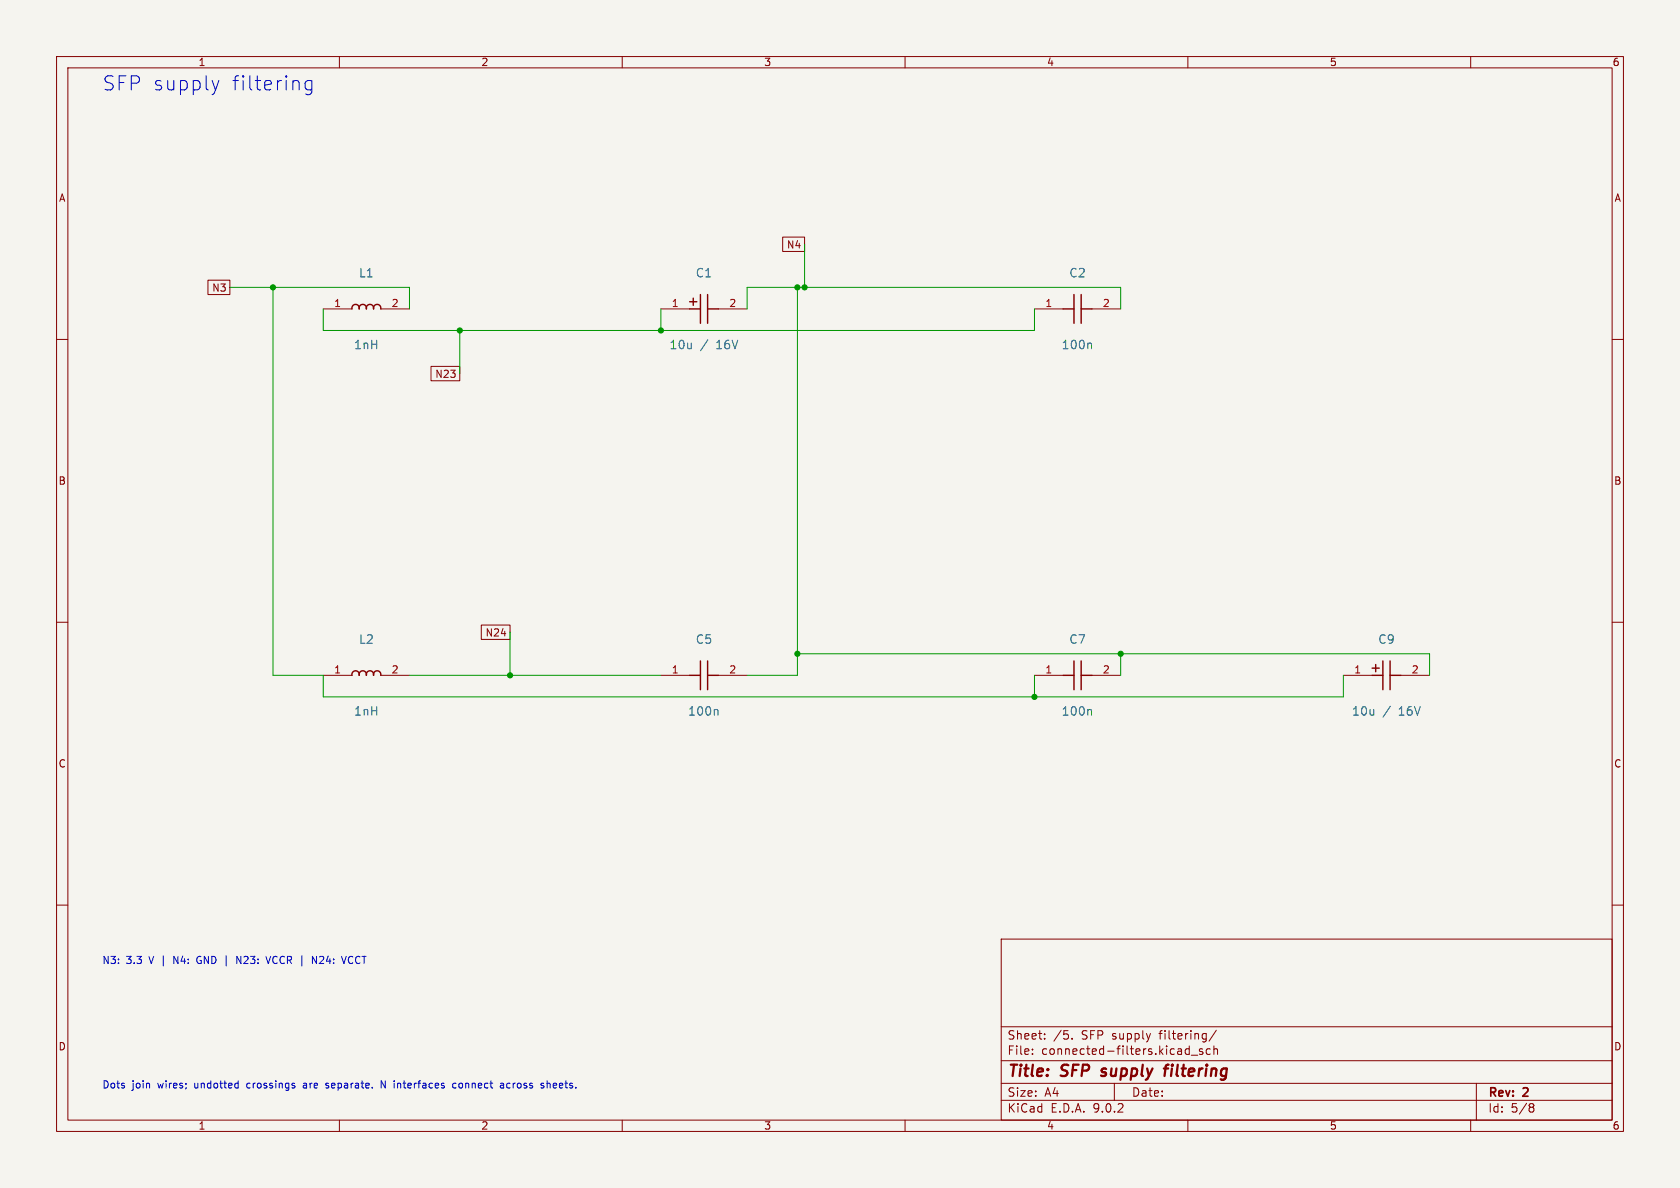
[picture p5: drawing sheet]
(kicad_sch
 (version 20250114)
 (generator "eeschema")
 (generator_version "9.0")
 (paper "A4")
 (title_block
  (title "SFP supply filtering")
  (rev "2"))
 (lib_symbols
  (symbol "Sequential:L1"
   (pin_names
    (offset 0.635)) (exclude_from_sim no) (in_bom yes) (on_board yes)
   (property "Reference" "L1" (at 0 6.35 0) (effects (font (size 1 1))))
   (property "Value" "1nH" (at 0 -6.35 0) (effects (font (size 1 1))))
   (property "Footprint" "Sequential:L1" (at 0 0 0) (effects (font (size 1 1)) (hide yes)))
   (property "Datasheet" "" (at 0 0 0) (effects (font (size 1 1)) (hide yes)))
   (symbol "L1_0_1"
    (arc (start -2.54 0) (mid -1.905 0.8) (end -1.27 0) (stroke (width 0.254) (type default)) (fill (type none)))
    (arc (start -1.27 0) (mid -0.635 0.8) (end 0.0 0) (stroke (width 0.254) (type default)) (fill (type none)))
    (arc (start 0.0 0) (mid 0.635 0.8) (end 1.27 0) (stroke (width 0.254) (type default)) (fill (type none)))
    (arc (start 1.27 0) (mid 1.905 0.8) (end 2.54 0) (stroke (width 0.254) (type default)) (fill (type none))))
   (symbol "L1_1_1"
    (pin passive line (at -7.62 0.0 0) (length 5.08) (name "~" (effects (font (size 1.27 1.27)))) (number "1" (effects (font (size 1.27 1.27)))))
    (pin passive line (at 7.62 0.0 180) (length 5.08) (name "~" (effects (font (size 1.27 1.27)))) (number "2" (effects (font (size 1.27 1.27)))))))
  (symbol "Sequential:C1"
   (pin_names
    (offset 0.635)) (exclude_from_sim no) (in_bom yes) (on_board yes)
   (property "Reference" "C1" (at 0 6.35 0) (effects (font (size 1 1))))
   (property "Value" "10u / 16V" (at 0 -6.35 0) (effects (font (size 1 1))))
   (property "Footprint" "Sequential:C1" (at 0 0 0) (effects (font (size 1 1)) (hide yes)))
   (property "Datasheet" "" (at 0 0 0) (effects (font (size 1 1)) (hide yes)))
   (symbol "C1_0_1"
    (polyline (pts (xy -2.54 0) (xy -0.635 0)) (stroke (width 0.254) (type default)) (fill (type none)))
    (polyline (pts (xy 0.635 0) (xy 2.54 0)) (stroke (width 0.254) (type default)) (fill (type none)))
    (polyline (pts (xy -0.635 -2.54) (xy -0.635 2.54)) (stroke (width 0.254) (type default)) (fill (type none)))
    (polyline (pts (xy 0.635 -2.54) (xy 0.635 2.54)) (stroke (width 0.254) (type default)) (fill (type none)))
    (polyline (pts (xy -2.54 1.27) (xy -1.27 1.27)) (stroke (width 0.254) (type default)) (fill (type none)))
    (polyline (pts (xy -1.905 0.635) (xy -1.905 1.905)) (stroke (width 0.254) (type default)) (fill (type none))))
   (symbol "C1_1_1"
    (pin passive line (at -7.62 0.0 0) (length 5.08) (name "~" (effects (font (size 1.27 1.27)))) (number "1" (effects (font (size 1.27 1.27)))))
    (pin passive line (at 7.62 0.0 180) (length 5.08) (name "~" (effects (font (size 1.27 1.27)))) (number "2" (effects (font (size 1.27 1.27)))))))
  (symbol "Sequential:C2"
   (pin_names
    (offset 0.635)) (exclude_from_sim no) (in_bom yes) (on_board yes)
   (property "Reference" "C2" (at 0 6.35 0) (effects (font (size 1 1))))
   (property "Value" "100n" (at 0 -6.35 0) (effects (font (size 1 1))))
   (property "Footprint" "Sequential:C2" (at 0 0 0) (effects (font (size 1 1)) (hide yes)))
   (property "Datasheet" "" (at 0 0 0) (effects (font (size 1 1)) (hide yes)))
   (symbol "C2_0_1"
    (polyline (pts (xy -2.54 0) (xy -0.635 0)) (stroke (width 0.254) (type default)) (fill (type none)))
    (polyline (pts (xy 0.635 0) (xy 2.54 0)) (stroke (width 0.254) (type default)) (fill (type none)))
    (polyline (pts (xy -0.635 -2.54) (xy -0.635 2.54)) (stroke (width 0.254) (type default)) (fill (type none)))
    (polyline (pts (xy 0.635 -2.54) (xy 0.635 2.54)) (stroke (width 0.254) (type default)) (fill (type none))))
   (symbol "C2_1_1"
    (pin passive line (at -7.62 0.0 0) (length 5.08) (name "~" (effects (font (size 1.27 1.27)))) (number "1" (effects (font (size 1.27 1.27)))))
    (pin passive line (at 7.62 0.0 180) (length 5.08) (name "~" (effects (font (size 1.27 1.27)))) (number "2" (effects (font (size 1.27 1.27)))))))
  (symbol "Sequential:L2"
   (pin_names
    (offset 0.635)) (exclude_from_sim no) (in_bom yes) (on_board yes)
   (property "Reference" "L2" (at 0 6.35 0) (effects (font (size 1 1))))
   (property "Value" "1nH" (at 0 -6.35 0) (effects (font (size 1 1))))
   (property "Footprint" "Sequential:L2" (at 0 0 0) (effects (font (size 1 1)) (hide yes)))
   (property "Datasheet" "" (at 0 0 0) (effects (font (size 1 1)) (hide yes)))
   (symbol "L2_0_1"
    (arc (start -2.54 0) (mid -1.905 0.8) (end -1.27 0) (stroke (width 0.254) (type default)) (fill (type none)))
    (arc (start -1.27 0) (mid -0.635 0.8) (end 0.0 0) (stroke (width 0.254) (type default)) (fill (type none)))
    (arc (start 0.0 0) (mid 0.635 0.8) (end 1.27 0) (stroke (width 0.254) (type default)) (fill (type none)))
    (arc (start 1.27 0) (mid 1.905 0.8) (end 2.54 0) (stroke (width 0.254) (type default)) (fill (type none))))
   (symbol "L2_1_1"
    (pin passive line (at -7.62 0.0 0) (length 5.08) (name "~" (effects (font (size 1.27 1.27)))) (number "1" (effects (font (size 1.27 1.27)))))
    (pin passive line (at 7.62 0.0 180) (length 5.08) (name "~" (effects (font (size 1.27 1.27)))) (number "2" (effects (font (size 1.27 1.27)))))))
  (symbol "Sequential:C5"
   (pin_names
    (offset 0.635)) (exclude_from_sim no) (in_bom yes) (on_board yes)
   (property "Reference" "C5" (at 0 6.35 0) (effects (font (size 1 1))))
   (property "Value" "100n" (at 0 -6.35 0) (effects (font (size 1 1))))
   (property "Footprint" "Sequential:C5" (at 0 0 0) (effects (font (size 1 1)) (hide yes)))
   (property "Datasheet" "" (at 0 0 0) (effects (font (size 1 1)) (hide yes)))
   (symbol "C5_0_1"
    (polyline (pts (xy -2.54 0) (xy -0.635 0)) (stroke (width 0.254) (type default)) (fill (type none)))
    (polyline (pts (xy 0.635 0) (xy 2.54 0)) (stroke (width 0.254) (type default)) (fill (type none)))
    (polyline (pts (xy -0.635 -2.54) (xy -0.635 2.54)) (stroke (width 0.254) (type default)) (fill (type none)))
    (polyline (pts (xy 0.635 -2.54) (xy 0.635 2.54)) (stroke (width 0.254) (type default)) (fill (type none))))
   (symbol "C5_1_1"
    (pin passive line (at -7.62 0.0 0) (length 5.08) (name "~" (effects (font (size 1.27 1.27)))) (number "1" (effects (font (size 1.27 1.27)))))
    (pin passive line (at 7.62 0.0 180) (length 5.08) (name "~" (effects (font (size 1.27 1.27)))) (number "2" (effects (font (size 1.27 1.27)))))))
  (symbol "Sequential:C7"
   (pin_names
    (offset 0.635)) (exclude_from_sim no) (in_bom yes) (on_board yes)
   (property "Reference" "C7" (at 0 6.35 0) (effects (font (size 1 1))))
   (property "Value" "100n" (at 0 -6.35 0) (effects (font (size 1 1))))
   (property "Footprint" "Sequential:C7" (at 0 0 0) (effects (font (size 1 1)) (hide yes)))
   (property "Datasheet" "" (at 0 0 0) (effects (font (size 1 1)) (hide yes)))
   (symbol "C7_0_1"
    (polyline (pts (xy -2.54 0) (xy -0.635 0)) (stroke (width 0.254) (type default)) (fill (type none)))
    (polyline (pts (xy 0.635 0) (xy 2.54 0)) (stroke (width 0.254) (type default)) (fill (type none)))
    (polyline (pts (xy -0.635 -2.54) (xy -0.635 2.54)) (stroke (width 0.254) (type default)) (fill (type none)))
    (polyline (pts (xy 0.635 -2.54) (xy 0.635 2.54)) (stroke (width 0.254) (type default)) (fill (type none))))
   (symbol "C7_1_1"
    (pin passive line (at -7.62 0.0 0) (length 5.08) (name "~" (effects (font (size 1.27 1.27)))) (number "1" (effects (font (size 1.27 1.27)))))
    (pin passive line (at 7.62 0.0 180) (length 5.08) (name "~" (effects (font (size 1.27 1.27)))) (number "2" (effects (font (size 1.27 1.27)))))))
  (symbol "Sequential:C9"
   (pin_names
    (offset 0.635)) (exclude_from_sim no) (in_bom yes) (on_board yes)
   (property "Reference" "C9" (at 0 6.35 0) (effects (font (size 1 1))))
   (property "Value" "10u / 16V" (at 0 -6.35 0) (effects (font (size 1 1))))
   (property "Footprint" "Sequential:C9" (at 0 0 0) (effects (font (size 1 1)) (hide yes)))
   (property "Datasheet" "" (at 0 0 0) (effects (font (size 1 1)) (hide yes)))
   (symbol "C9_0_1"
    (polyline (pts (xy -2.54 0) (xy -0.635 0)) (stroke (width 0.254) (type default)) (fill (type none)))
    (polyline (pts (xy 0.635 0) (xy 2.54 0)) (stroke (width 0.254) (type default)) (fill (type none)))
    (polyline (pts (xy -0.635 -2.54) (xy -0.635 2.54)) (stroke (width 0.254) (type default)) (fill (type none)))
    (polyline (pts (xy 0.635 -2.54) (xy 0.635 2.54)) (stroke (width 0.254) (type default)) (fill (type none)))
    (polyline (pts (xy -2.54 1.27) (xy -1.27 1.27)) (stroke (width 0.254) (type default)) (fill (type none)))
    (polyline (pts (xy -1.905 0.635) (xy -1.905 1.905)) (stroke (width 0.254) (type default)) (fill (type none))))
   (symbol "C9_1_1"
    (pin passive line (at -7.62 0.0 0) (length 5.08) (name "~" (effects (font (size 1.27 1.27)))) (number "1" (effects (font (size 1.27 1.27)))))
    (pin passive line (at 7.62 0.0 180) (length 5.08) (name "~" (effects (font (size 1.27 1.27)))) (number "2" (effects (font (size 1.27 1.27))))))))
 (symbol
  (lib_id "Sequential:L1") (at 64.77 54.61 0) (unit 1) (exclude_from_sim no) (in_bom yes) (on_board yes) (dnp no)
  (property "Reference" "L1" (at 64.77 48.26 0) (effects (font (size 1.5 1.5))))
  (property "Value" "1nH" (at 64.77 60.96 0) (effects (font (size 1.5 1.5))))
  (property "Footprint" "Sequential:L1" (at 64.77 54.61 0) (effects (font (size 1 1)) (hide yes)))
  (property "Datasheet" "" (at 64.77 54.61 0) (effects (font (size 1 1)) (hide yes)))
  (property "CLASS" "INDUCTOR" (at 64.77 54.61 0) (effects (font (size 1 1)) (hide yes)))
  (property "DATASHEET" "https://abracon.com/Magnetics/new/AIMC-0603.pdf" (at 64.77 54.61 0) (effects (font (size 1 1)) (hide yes)))
  (property "DESCRIPTION" "FIXED IND 1NH 500MA 50 MOHM SMD" (at 64.77 54.61 0) (effects (font (size 1 1)) (hide yes)))
  (property "LINK" "https://www.digikey.com/product-detail/en/abracon-llc/AIMC-0603-1N0S-T/535-11529-1-ND/2782759" (at 64.77 54.61 0) (effects (font (size 1 1)) (hide yes)))
  (property "MANUFACTURER" "Abracon LLC" (at 64.77 54.61 0) (effects (font (size 1 1)) (hide yes)))
  (property "MANUFACTURERPARTNUMBER" "AIMC-0603-1N0S-T" (at 64.77 54.61 0) (effects (font (size 1 1)) (hide yes)))
  (property "POPULATED" "TRUE" (at 64.77 54.61 0) (effects (font (size 1 1)) (hide yes)))
  (property "ROHSCERTIFICATE" "RoHS Compliant" (at 64.77 54.61 0) (effects (font (size 1 1)) (hide yes)))
  (property "SOURCE" "DIGIKEY" (at 64.77 54.61 0) (effects (font (size 1 1)) (hide yes)))
  (property "SOURCEPARTNUMBER" "535-11529-1-ND" (at 64.77 54.61 0) (effects (font (size 1 1)) (hide yes)))
  (property "Original Footprint" "sfp-experimenter:0603" (at 64.77 54.61 0) (effects (font (size 1 1)) (hide yes))))
 (symbol
  (lib_id "Sequential:C1") (at 124.46 54.61 0) (unit 1) (exclude_from_sim no) (in_bom yes) (on_board yes) (dnp no)
  (property "Reference" "C1" (at 124.46 48.26 0) (effects (font (size 1.5 1.5))))
  (property "Value" "10u / 16V" (at 124.46 60.96 0) (effects (font (size 1.5 1.5))))
  (property "Footprint" "Sequential:C1" (at 124.46 54.61 0) (effects (font (size 1 1)) (hide yes)))
  (property "Datasheet" "" (at 124.46 54.61 0) (effects (font (size 1 1)) (hide yes)))
  (property "CLASS" "CAPACITOR" (at 124.46 54.61 0) (effects (font (size 1 1)) (hide yes)))
  (property "DATASHEET" "https://www.samsungsem.com/kr/support/product-search/mlcc/CL31A106KOHNNNE.jsp" (at 124.46 54.61 0) (effects (font (size 1 1)) (hide yes)))
  (property "DESCRIPTION" "CAP CER 10UF 16V X5R 1206" (at 124.46 54.61 0) (effects (font (size 1 1)) (hide yes)))
  (property "LINK" "https://www.digikey.com/en/products/detail/samsung-electro-mechanics/CL31A106KOHNNNE/3886795" (at 124.46 54.61 0) (effects (font (size 1 1)) (hide yes)))
  (property "MANUFACTURER" "Samsung Electro-Mechanics" (at 124.46 54.61 0) (effects (font (size 1 1)) (hide yes)))
  (property "MANUFACTURERPARTNUMBER" "CL31A106KOHNNNE" (at 124.46 54.61 0) (effects (font (size 1 1)) (hide yes)))
  (property "POPULATED" "TRUE" (at 124.46 54.61 0) (effects (font (size 1 1)) (hide yes)))
  (property "ROHSCERTIFICATE" "ROHS3 Compliant" (at 124.46 54.61 0) (effects (font (size 1 1)) (hide yes)))
  (property "SOURCE" "DIGIKEY" (at 124.46 54.61 0) (effects (font (size 1 1)) (hide yes)))
  (property "SOURCEPARTNUMBER" "1276-1137-1-ND" (at 124.46 54.61 0) (effects (font (size 1 1)) (hide yes)))
  (property "Original Footprint" "sfp-experimenter:CPOL1206" (at 124.46 54.61 0) (effects (font (size 1 1)) (hide yes))))
 (symbol
  (lib_id "Sequential:C2") (at 190.5 54.61 0) (unit 1) (exclude_from_sim no) (in_bom yes) (on_board yes) (dnp no)
  (property "Reference" "C2" (at 190.5 48.26 0) (effects (font (size 1.5 1.5))))
  (property "Value" "100n" (at 190.5 60.96 0) (effects (font (size 1.5 1.5))))
  (property "Footprint" "Sequential:C2" (at 190.5 54.61 0) (effects (font (size 1 1)) (hide yes)))
  (property "Datasheet" "" (at 190.5 54.61 0) (effects (font (size 1 1)) (hide yes)))
  (property "CLASS" "CAPACITOR" (at 190.5 54.61 0) (effects (font (size 1 1)) (hide yes)))
  (property "DATASHEET" "http://www.samsungsem.com/kr/support/product-search/mlcc/CL10B104KO8NNNC.jsp" (at 190.5 54.61 0) (effects (font (size 1 1)) (hide yes)))
  (property "DESCRIPTION" "CAP CER 0.1UF 16V X7R 0603" (at 190.5 54.61 0) (effects (font (size 1 1)) (hide yes)))
  (property "LINK" "https://www.digikey.com/product-detail/en/samsung-electro-mechanics/CL10B104KO8NNNC/1276-1005-1-ND/3889091" (at 190.5 54.61 0) (effects (font (size 1 1)) (hide yes)))
  (property "MANUFACTURER" "Samsung Electro-Mechanics" (at 190.5 54.61 0) (effects (font (size 1 1)) (hide yes)))
  (property "MANUFACTURERPARTNUMBER" "CL10B104KO8NNNC" (at 190.5 54.61 0) (effects (font (size 1 1)) (hide yes)))
  (property "POPULATED" "TRUE" (at 190.5 54.61 0) (effects (font (size 1 1)) (hide yes)))
  (property "ROHSCERTIFICATE" "ROHS3 Compliant" (at 190.5 54.61 0) (effects (font (size 1 1)) (hide yes)))
  (property "SOURCE" "DIGIKEY" (at 190.5 54.61 0) (effects (font (size 1 1)) (hide yes)))
  (property "SOURCEPARTNUMBER" "1276-1005-1-ND" (at 190.5 54.61 0) (effects (font (size 1 1)) (hide yes)))
  (property "Original Footprint" "sfp-experimenter:_0603" (at 190.5 54.61 0) (effects (font (size 1 1)) (hide yes))))
 (symbol
  (lib_id "Sequential:L2") (at 64.77 119.38 0) (unit 1) (exclude_from_sim no) (in_bom yes) (on_board yes) (dnp no)
  (property "Reference" "L2" (at 64.77 113.03 0) (effects (font (size 1.5 1.5))))
  (property "Value" "1nH" (at 64.77 125.73 0) (effects (font (size 1.5 1.5))))
  (property "Footprint" "Sequential:L2" (at 64.77 119.38 0) (effects (font (size 1 1)) (hide yes)))
  (property "Datasheet" "" (at 64.77 119.38 0) (effects (font (size 1 1)) (hide yes)))
  (property "CLASS" "INDUCTOR" (at 64.77 119.38 0) (effects (font (size 1 1)) (hide yes)))
  (property "DATASHEET" "https://abracon.com/Magnetics/new/AIMC-0603.pdf" (at 64.77 119.38 0) (effects (font (size 1 1)) (hide yes)))
  (property "DESCRIPTION" "FIXED IND 1NH 500MA 50 MOHM SMD" (at 64.77 119.38 0) (effects (font (size 1 1)) (hide yes)))
  (property "LINK" "https://www.digikey.com/product-detail/en/abracon-llc/AIMC-0603-1N0S-T/535-11529-1-ND/2782759" (at 64.77 119.38 0) (effects (font (size 1 1)) (hide yes)))
  (property "MANUFACTURER" "Abracon LLC" (at 64.77 119.38 0) (effects (font (size 1 1)) (hide yes)))
  (property "MANUFACTURERPARTNUMBER" "AIMC-0603-1N0S-T" (at 64.77 119.38 0) (effects (font (size 1 1)) (hide yes)))
  (property "POPULATED" "TRUE" (at 64.77 119.38 0) (effects (font (size 1 1)) (hide yes)))
  (property "ROHSCERTIFICATE" "RoHS Compliant" (at 64.77 119.38 0) (effects (font (size 1 1)) (hide yes)))
  (property "SOURCE" "DIGIKEY" (at 64.77 119.38 0) (effects (font (size 1 1)) (hide yes)))
  (property "SOURCEPARTNUMBER" "535-11529-1-ND" (at 64.77 119.38 0) (effects (font (size 1 1)) (hide yes)))
  (property "Original Footprint" "sfp-experimenter:0603" (at 64.77 119.38 0) (effects (font (size 1 1)) (hide yes))))
 (symbol
  (lib_id "Sequential:C5") (at 124.46 119.38 0) (unit 1) (exclude_from_sim no) (in_bom yes) (on_board yes) (dnp no)
  (property "Reference" "C5" (at 124.46 113.03 0) (effects (font (size 1.5 1.5))))
  (property "Value" "100n" (at 124.46 125.73 0) (effects (font (size 1.5 1.5))))
  (property "Footprint" "Sequential:C5" (at 124.46 119.38 0) (effects (font (size 1 1)) (hide yes)))
  (property "Datasheet" "" (at 124.46 119.38 0) (effects (font (size 1 1)) (hide yes)))
  (property "CLASS" "CAPACITOR" (at 124.46 119.38 0) (effects (font (size 1 1)) (hide yes)))
  (property "DATASHEET" "http://www.samsungsem.com/kr/support/product-search/mlcc/CL10B104KO8NNNC.jsp" (at 124.46 119.38 0) (effects (font (size 1 1)) (hide yes)))
  (property "DESCRIPTION" "CAP CER 0.1UF 16V X7R 0603" (at 124.46 119.38 0) (effects (font (size 1 1)) (hide yes)))
  (property "LINK" "https://www.digikey.com/product-detail/en/samsung-electro-mechanics/CL10B104KO8NNNC/1276-1005-1-ND/3889091" (at 124.46 119.38 0) (effects (font (size 1 1)) (hide yes)))
  (property "MANUFACTURER" "Samsung Electro-Mechanics" (at 124.46 119.38 0) (effects (font (size 1 1)) (hide yes)))
  (property "MANUFACTURERPARTNUMBER" "CL10B104KO8NNNC" (at 124.46 119.38 0) (effects (font (size 1 1)) (hide yes)))
  (property "POPULATED" "TRUE" (at 124.46 119.38 0) (effects (font (size 1 1)) (hide yes)))
  (property "ROHSCERTIFICATE" "ROHS3 Compliant" (at 124.46 119.38 0) (effects (font (size 1 1)) (hide yes)))
  (property "SOURCE" "DIGIKEY" (at 124.46 119.38 0) (effects (font (size 1 1)) (hide yes)))
  (property "SOURCEPARTNUMBER" "1276-1005-1-ND" (at 124.46 119.38 0) (effects (font (size 1 1)) (hide yes)))
  (property "Original Footprint" "sfp-experimenter:_0603" (at 124.46 119.38 0) (effects (font (size 1 1)) (hide yes))))
 (symbol
  (lib_id "Sequential:C7") (at 190.5 119.38 0) (unit 1) (exclude_from_sim no) (in_bom yes) (on_board yes) (dnp no)
  (property "Reference" "C7" (at 190.5 113.03 0) (effects (font (size 1.5 1.5))))
  (property "Value" "100n" (at 190.5 125.73 0) (effects (font (size 1.5 1.5))))
  (property "Footprint" "Sequential:C7" (at 190.5 119.38 0) (effects (font (size 1 1)) (hide yes)))
  (property "Datasheet" "" (at 190.5 119.38 0) (effects (font (size 1 1)) (hide yes)))
  (property "CLASS" "CAPACITOR" (at 190.5 119.38 0) (effects (font (size 1 1)) (hide yes)))
  (property "DATASHEET" "http://www.samsungsem.com/kr/support/product-search/mlcc/CL10B104KO8NNNC.jsp" (at 190.5 119.38 0) (effects (font (size 1 1)) (hide yes)))
  (property "DESCRIPTION" "CAP CER 0.1UF 16V X7R 0603" (at 190.5 119.38 0) (effects (font (size 1 1)) (hide yes)))
  (property "LINK" "https://www.digikey.com/product-detail/en/samsung-electro-mechanics/CL10B104KO8NNNC/1276-1005-1-ND/3889091" (at 190.5 119.38 0) (effects (font (size 1 1)) (hide yes)))
  (property "MANUFACTURER" "Samsung Electro-Mechanics" (at 190.5 119.38 0) (effects (font (size 1 1)) (hide yes)))
  (property "MANUFACTURERPARTNUMBER" "CL10B104KO8NNNC" (at 190.5 119.38 0) (effects (font (size 1 1)) (hide yes)))
  (property "POPULATED" "TRUE" (at 190.5 119.38 0) (effects (font (size 1 1)) (hide yes)))
  (property "ROHSCERTIFICATE" "ROHS3 Compliant" (at 190.5 119.38 0) (effects (font (size 1 1)) (hide yes)))
  (property "SOURCE" "DIGIKEY" (at 190.5 119.38 0) (effects (font (size 1 1)) (hide yes)))
  (property "SOURCEPARTNUMBER" "1276-1005-1-ND" (at 190.5 119.38 0) (effects (font (size 1 1)) (hide yes)))
  (property "Original Footprint" "sfp-experimenter:_0603" (at 190.5 119.38 0) (effects (font (size 1 1)) (hide yes))))
 (symbol
  (lib_id "Sequential:C9") (at 245.11 119.38 0) (unit 1) (exclude_from_sim no) (in_bom yes) (on_board yes) (dnp no)
  (property "Reference" "C9" (at 245.11 113.03 0) (effects (font (size 1.5 1.5))))
  (property "Value" "10u / 16V" (at 245.11 125.73 0) (effects (font (size 1.5 1.5))))
  (property "Footprint" "Sequential:C9" (at 245.11 119.38 0) (effects (font (size 1 1)) (hide yes)))
  (property "Datasheet" "" (at 245.11 119.38 0) (effects (font (size 1 1)) (hide yes)))
  (property "CLASS" "CAPACITOR" (at 245.11 119.38 0) (effects (font (size 1 1)) (hide yes)))
  (property "DATASHEET" "https://www.samsungsem.com/kr/support/product-search/mlcc/CL31A106KOHNNNE.jsp" (at 245.11 119.38 0) (effects (font (size 1 1)) (hide yes)))
  (property "DESCRIPTION" "CAP CER 10UF 16V X5R 1206" (at 245.11 119.38 0) (effects (font (size 1 1)) (hide yes)))
  (property "LINK" "https://www.digikey.com/en/products/detail/samsung-electro-mechanics/CL31A106KOHNNNE/3886795" (at 245.11 119.38 0) (effects (font (size 1 1)) (hide yes)))
  (property "MANUFACTURER" "Samsung Electro-Mechanics" (at 245.11 119.38 0) (effects (font (size 1 1)) (hide yes)))
  (property "MANUFACTURERPARTNUMBER" "CL31A106KOHNNNE" (at 245.11 119.38 0) (effects (font (size 1 1)) (hide yes)))
  (property "POPULATED" "TRUE" (at 245.11 119.38 0) (effects (font (size 1 1)) (hide yes)))
  (property "ROHSCERTIFICATE" "ROHS3 Compliant" (at 245.11 119.38 0) (effects (font (size 1 1)) (hide yes)))
  (property "SOURCE" "DIGIKEY" (at 245.11 119.38 0) (effects (font (size 1 1)) (hide yes)))
  (property "SOURCEPARTNUMBER" "1276-1137-1-ND" (at 245.11 119.38 0) (effects (font (size 1 1)) (hide yes)))
  (property "Original Footprint" "sfp-experimenter:CPOL1206" (at 245.11 119.38 0) (effects (font (size 1 1)) (hide yes))))
 (wire (pts (xy 57.15 54.61) (xy 57.15 58.42)) (stroke (width 0) (type default)))
 (wire (pts (xy 116.84 54.61) (xy 116.84 58.42)) (stroke (width 0) (type default)))
 (wire (pts (xy 116.84 58.42) (xy 182.88 58.42)) (stroke (width 0) (type default)))
 (wire (pts (xy 182.88 54.61) (xy 182.88 58.42)) (stroke (width 0) (type default)))
 (junction (at 116.84 58.42)
  (diameter 0) (color 0 0 0 0))
 (wire (pts (xy 57.15 58.42) (xy 81.28 58.42)) (stroke (width 0) (type default)))
 (wire (pts (xy 81.28 58.42) (xy 116.84 58.42)) (stroke (width 0) (type default)))
 (wire (pts (xy 81.28 58.42) (xy 81.28 66.04)) (stroke (width 0) (type default)))
 (junction (at 81.28 58.42)
  (diameter 0) (color 0 0 0 0))
 (global_label "N23"
  (shape passive) (at 81.28 66.04 0) (effects (font (size 1.27 1.27)) (justify right))
  (property "Intersheetrefs" "${INTERSHEET_REFS}" (at 81.28 66.04 0) (effects (font (size 1.27 1.27)) (hide yes))))
 (wire (pts (xy 48.26 50.8) (xy 72.39 50.8)) (stroke (width 0) (type default)))
 (wire (pts (xy 48.26 50.8) (xy 48.26 119.38)) (stroke (width 0) (type default)))
 (wire (pts (xy 48.26 119.38) (xy 57.15 119.38)) (stroke (width 0) (type default)))
 (wire (pts (xy 57.15 119.38) (xy 57.15 123.19)) (stroke (width 0) (type default)))
 (wire (pts (xy 57.15 123.19) (xy 182.88 123.19)) (stroke (width 0) (type default)))
 (wire (pts (xy 72.39 50.8) (xy 72.39 54.61)) (stroke (width 0) (type default)))
 (wire (pts (xy 182.88 119.38) (xy 182.88 123.19)) (stroke (width 0) (type default)))
 (wire (pts (xy 182.88 123.19) (xy 237.49 123.19)) (stroke (width 0) (type default)))
 (wire (pts (xy 237.49 119.38) (xy 237.49 123.19)) (stroke (width 0) (type default)))
 (junction (at 182.88 123.19)
  (diameter 0) (color 0 0 0 0))
 (wire (pts (xy 48.26 50.8) (xy 40.64 50.8)) (stroke (width 0) (type default)))
 (junction (at 48.26 50.8)
  (diameter 0) (color 0 0 0 0))
 (global_label "N3"
  (shape passive) (at 40.64 50.8 0) (effects (font (size 1.27 1.27)) (justify right))
  (property "Intersheetrefs" "${INTERSHEET_REFS}" (at 40.64 50.8 0) (effects (font (size 1.27 1.27)) (hide yes))))
 (wire (pts (xy 132.08 50.8) (xy 132.08 54.61)) (stroke (width 0) (type default)))
 (wire (pts (xy 132.08 50.8) (xy 140.97 50.8)) (stroke (width 0) (type default)))
 (wire (pts (xy 132.08 119.38) (xy 140.97 119.38)) (stroke (width 0) (type default)))
 (wire (pts (xy 140.97 50.8) (xy 140.97 115.57)) (stroke (width 0) (type default)))
 (wire (pts (xy 140.97 115.57) (xy 140.97 119.38)) (stroke (width 0) (type default)))
 (wire (pts (xy 140.97 115.57) (xy 198.12 115.57)) (stroke (width 0) (type default)))
 (wire (pts (xy 198.12 50.8) (xy 198.12 54.61)) (stroke (width 0) (type default)))
 (wire (pts (xy 198.12 115.57) (xy 198.12 119.38)) (stroke (width 0) (type default)))
 (wire (pts (xy 198.12 115.57) (xy 252.73 115.57)) (stroke (width 0) (type default)))
 (wire (pts (xy 252.73 115.57) (xy 252.73 119.38)) (stroke (width 0) (type default)))
 (junction (at 140.97 115.57)
  (diameter 0) (color 0 0 0 0))
 (junction (at 140.97 50.8)
  (diameter 0) (color 0 0 0 0))
 (junction (at 198.12 115.57)
  (diameter 0) (color 0 0 0 0))
 (wire (pts (xy 140.97 50.8) (xy 142.24 50.8)) (stroke (width 0) (type default)))
 (wire (pts (xy 142.24 50.8) (xy 198.12 50.8)) (stroke (width 0) (type default)))
 (wire (pts (xy 142.24 50.8) (xy 142.24 43.18)) (stroke (width 0) (type default)))
 (junction (at 142.24 50.8)
  (diameter 0) (color 0 0 0 0))
 (global_label "N4"
  (shape passive) (at 142.24 43.18 0) (effects (font (size 1.27 1.27)) (justify right))
  (property "Intersheetrefs" "${INTERSHEET_REFS}" (at 142.24 43.18 0) (effects (font (size 1.27 1.27)) (hide yes))))
 (wire (pts (xy 72.39 119.38) (xy 90.17 119.38)) (stroke (width 0) (type default)))
 (wire (pts (xy 90.17 119.38) (xy 116.84 119.38)) (stroke (width 0) (type default)))
 (wire (pts (xy 90.17 119.38) (xy 90.17 111.76)) (stroke (width 0) (type default)))
 (junction (at 90.17 119.38)
  (diameter 0) (color 0 0 0 0))
 (global_label "N24"
  (shape passive) (at 90.17 111.76 0) (effects (font (size 1.27 1.27)) (justify right))
  (property "Intersheetrefs" "${INTERSHEET_REFS}" (at 90.17 111.76 0) (effects (font (size 1.27 1.27)) (hide yes))))
 (text "SFP supply filtering" (at 18 15 0) (effects (font (size 2.5 2.5)) (justify left)))
 (text "N3: 3.3 V | N4: GND | N23: VCCR | N24: VCCT" (at 18 170 0) (effects (font (size 1.27 1.27)) (justify left)))
 (text "Dots join wires; undotted crossings are separate. N interfaces connect across sheets." (at 18 192 0) (effects (font (size 1.27 1.27)) (justify left))))
